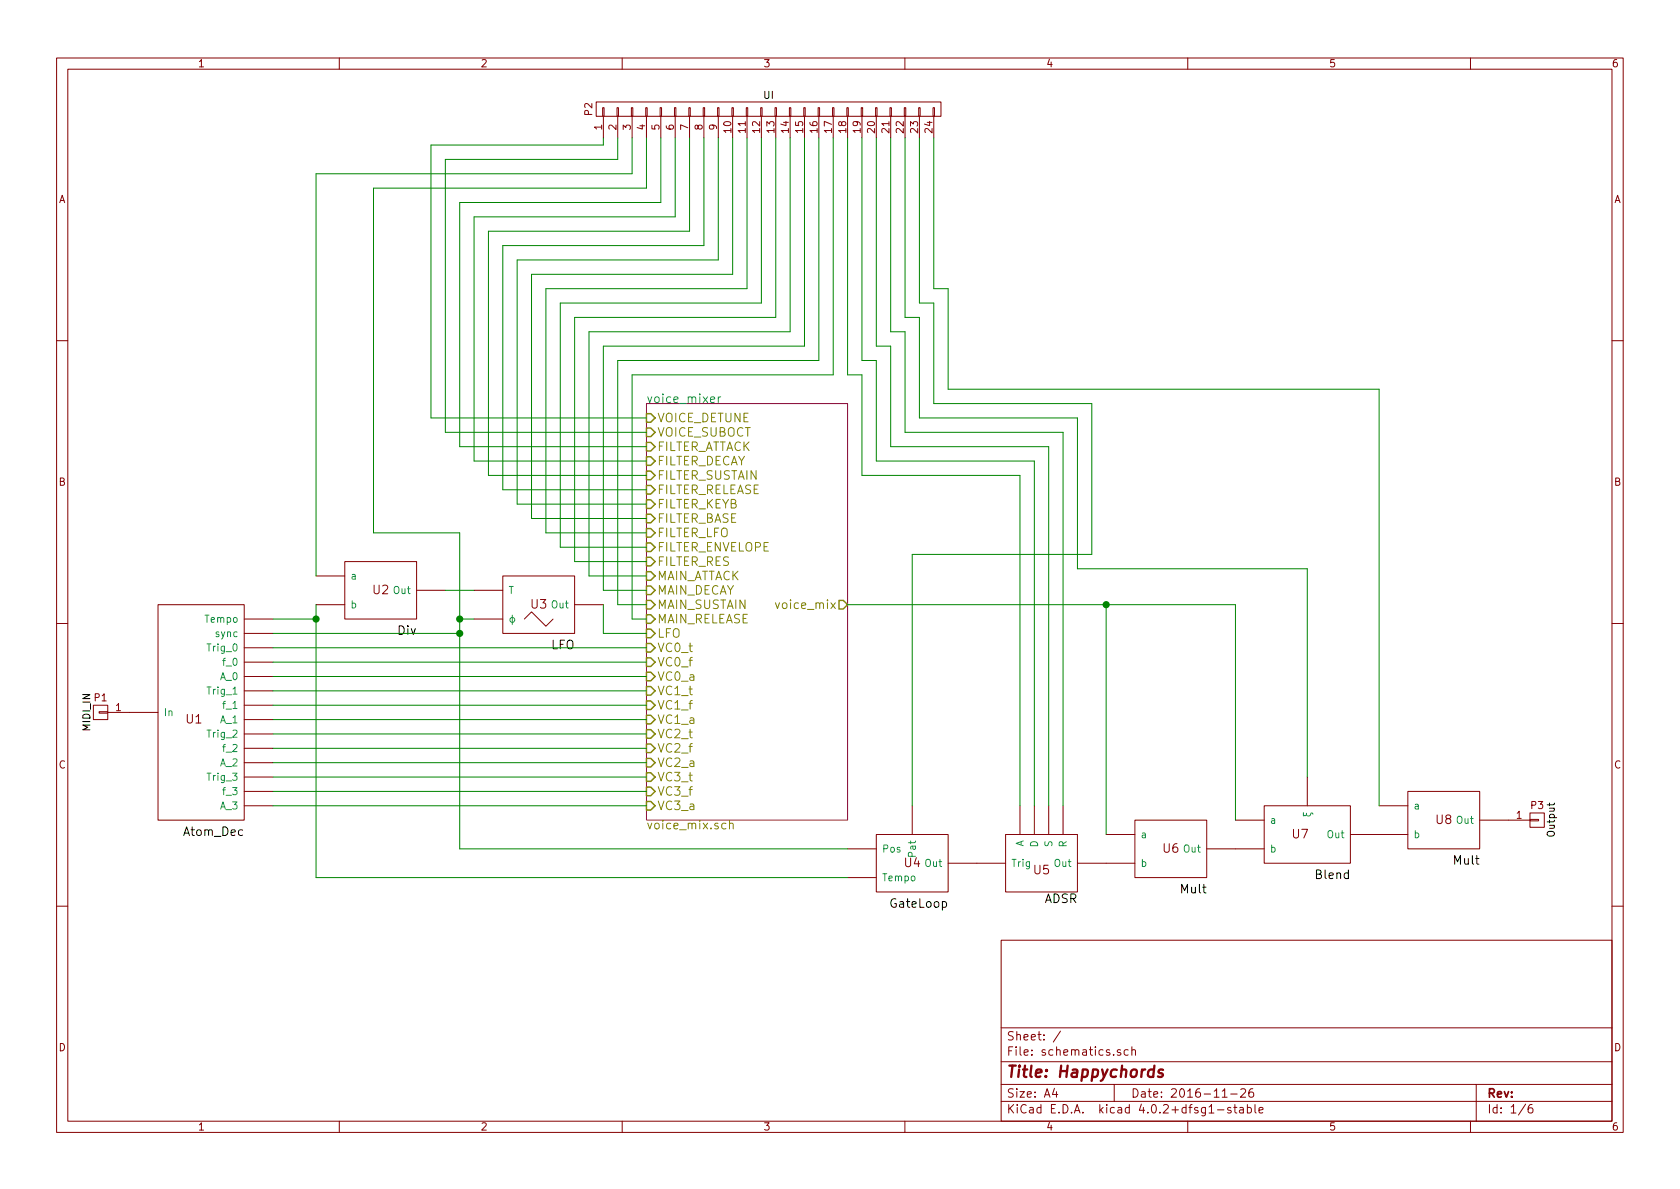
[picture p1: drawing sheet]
EESchema Schematic File Version 2
LIBS:power
LIBS:device
LIBS:transistors
LIBS:conn
LIBS:linear
LIBS:regul
LIBS:74xx
LIBS:cmos4000
LIBS:adc-dac
LIBS:memory
LIBS:xilinx
LIBS:microcontrollers
LIBS:dsp
LIBS:microchip
LIBS:analog_switches
LIBS:motorola
LIBS:texas
LIBS:intel
LIBS:audio
LIBS:interface
LIBS:digital-audio
LIBS:philips
LIBS:display
LIBS:cypress
LIBS:siliconi
LIBS:opto
LIBS:atmel
LIBS:contrib
LIBS:valves
LIBS:misc
LIBS:schematics-cache
EELAYER 25 0
EELAYER END
$Descr A4 11693 8268
encoding utf-8
Sheet 1 6
Title "Happychords"
Date "2016-11-26"
Rev ""
Comp ""
Comment1 ""
Comment2 ""
Comment3 ""
Comment4 ""
$EndDescr
$Sheet
S 4500 2800 1400 2900
U 584EE174
F0 "voice_mixer" 60
F1 "voice_mix.sch" 60
F2 "FILTER_ATTACK" I L 4500 3100 60 
F3 "FILTER_DECAY" I L 4500 3200 60 
F4 "FILTER_SUSTAIN" I L 4500 3300 60 
F5 "FILTER_RELEASE" I L 4500 3400 60 
F6 "FILTER_LFO" I L 4500 3700 60 
F7 "FILTER_ENVELOPE" I L 4500 3800 60 
F8 "FILTER_KEYB" I L 4500 3500 60 
F9 "VOICE_DETUNE" I L 4500 2900 60 
F10 "VOICE_SUBOCT" I L 4500 3000 60 
F11 "FILTER_BASE" I L 4500 3600 60 
F12 "FILTER_RES" I L 4500 3900 60 
F13 "MAIN_ATTACK" I L 4500 4000 60 
F14 "MAIN_DECAY" I L 4500 4100 60 
F15 "MAIN_SUSTAIN" I L 4500 4200 60 
F16 "MAIN_RELEASE" I L 4500 4300 60 
F17 "LFO" I L 4500 4400 60 
F18 "VC0_t" I L 4500 4500 60 
F19 "VC0_f" I L 4500 4600 60 
F20 "VC0_a" I L 4500 4700 60 
F21 "VC1_t" I L 4500 4800 60 
F22 "VC1_f" I L 4500 4900 60 
F23 "VC1_a" I L 4500 5000 60 
F24 "VC2_t" I L 4500 5100 60 
F25 "VC2_f" I L 4500 5200 60 
F26 "VC2_a" I L 4500 5300 60 
F27 "VC3_t" I L 4500 5400 60 
F28 "VC3_f" I L 4500 5500 60 
F29 "VC3_a" I L 4500 5600 60 
F30 "voice_mix" O R 5900 4200 60 
$EndSheet
$Comp
L Mult U6
U 1 1
P 8150 5900
F 0 "U6" H 8150 5900 60  0000 C CNN
F 1 "Mult" H 8400 5650 60  0000 R TNN
F 2 "" H 8400 5650 60  0000 C CNN
F 3 "" H 8400 5650 60  0000 C CNN
	1    8150 5900
	1    0    0    -1  
$EndComp
$Comp
L LFO U3
U 1 1
P 3750 4200
F 0 "U3" H 3750 4200 60  0000 C CNN
F 1 "LFO" H 4000 3950 60  0000 R TNN
F 2 "" H 3750 4100 60  0000 C CNN
F 3 "" H 3750 4100 60  0000 C CNN
	1    3750 4200
	1    0    0    -1  
$EndComp
$Comp
L Atom_Dec U1
U 1 1
P 1350 4600
F 0 "U1" H 1350 4200 60  0000 C CNN
F 1 "Atom_Dec" H 1700 3450 60  0000 R TNN
F 2 "" H 1350 4500 60  0000 C CNN
F 3 "" H 1350 4500 60  0000 C CNN
	1    1350 4600
	1    0    0    -1  
$EndComp
$Comp
L ADSR U5
U 1 1
P 7250 6000
F 0 "U5" H 7250 5950 60  0000 C CNN
F 1 "ADSR" H 7500 5750 60  0000 R CNN
F 2 "" H 7250 5850 60  0000 C CNN
F 3 "" H 7250 5850 60  0000 C CNN
	1    7250 6000
	1    0    0    -1  
$EndComp
$Comp
L Div U2
U 1 1
P 2650 4100
F 0 "U2" H 2650 4100 60  0000 C CNN
F 1 "Div" H 2900 3850 60  0000 R TNN
F 2 "" H 2900 3850 60  0000 C CNN
F 3 "" H 2900 3850 60  0000 C CNN
	1    2650 4100
	1    0    0    -1  
$EndComp
$Comp
L GateLoop U4
U 1 1
P 6350 6000
F 0 "U4" H 6350 6000 60  0000 C CNN
F 1 "GateLoop" H 6600 5750 60  0000 R TNN
F 2 "" H 6600 5750 60  0000 C CNN
F 3 "" H 6600 5750 60  0000 C CNN
	1    6350 6000
	1    0    0    -1  
$EndComp
$Comp
L Blend U7
U 1 1
P 9100 5800
F 0 "U7" H 9050 5800 60  0000 C CNN
F 1 "Blend" H 9400 5550 60  0000 R TNN
F 2 "" H 9300 5550 60  0000 C CNN
F 3 "" H 9300 5550 60  0000 C CNN
	1    9100 5800
	1    0    0    -1  
$EndComp
$Comp
L Mult U8
U 1 1
P 10050 5700
F 0 "U8" H 10050 5700 60  0000 C CNN
F 1 "Mult" H 10300 5450 60  0000 R TNN
F 2 "" H 10300 5450 60  0000 C CNN
F 3 "" H 10300 5450 60  0000 C CNN
	1    10050 5700
	1    0    0    -1  
$EndComp
$Comp
L CONN_01X24 P2
U 1 1
P 5350 750
F 0 "P2" H 5350 2000 50  0000 C CNN
F 1 "UI" V 5450 750 50  0000 C CNN
F 2 "" H 5350 750 50  0000 C CNN
F 3 "" H 5350 750 50  0000 C CNN
	1    5350 750 
	0    -1   -1   0   
$EndComp
$Comp
L CONN_01X01 P3
U 1 1
P 10700 5700
F 0 "P3" H 10700 5800 50  0000 C CNN
F 1 "Output" V 10800 5700 50  0000 C CNN
F 2 "" H 10700 5700 50  0000 C CNN
F 3 "" H 10700 5700 50  0000 C CNN
	1    10700 5700
	1    0    0    -1  
$EndComp
$Comp
L CONN_01X01 P1
U 1 1
P 700 4950
F 0 "P1" H 700 5050 50  0000 C CNN
F 1 "MIDI_IN" V 800 4950 50  0000 C CNN
F 2 "" H 700 4950 50  0000 C CNN
F 3 "" H 700 4950 50  0000 C CNN
	1    700  4950
	-1   0    0    -1  
$EndComp
Wire Wire Line
	5900 4200 8600 4200
Wire Wire Line
	4500 4300 4400 4300
Wire Wire Line
	4400 4300 4400 2600
Wire Wire Line
	4300 4200 4500 4200
Wire Wire Line
	4300 2500 4300 4200
Wire Wire Line
	4200 4100 4500 4100
Wire Wire Line
	4200 2400 4200 4100
Wire Wire Line
	4100 4000 4500 4000
Wire Wire Line
	4100 2300 4100 4000
Wire Wire Line
	4000 3900 4500 3900
Wire Wire Line
	4000 2200 4000 3900
Wire Wire Line
	3900 3800 4500 3800
Wire Wire Line
	3900 2100 3900 3800
Wire Wire Line
	3800 3700 4500 3700
Wire Wire Line
	3800 2000 3800 3700
Wire Wire Line
	3700 3600 4500 3600
Wire Wire Line
	3700 1900 3700 3600
Wire Wire Line
	3600 3500 4500 3500
Wire Wire Line
	3600 1800 3600 3500
Wire Wire Line
	3500 3400 4500 3400
Wire Wire Line
	3500 1700 3500 3400
Wire Wire Line
	3400 3300 4500 3300
Wire Wire Line
	3400 1600 3400 3300
Wire Wire Line
	3300 3200 4500 3200
Wire Wire Line
	3300 1500 3300 3200
Wire Wire Line
	3200 3100 4500 3100
Wire Wire Line
	3200 1400 3200 3100
Wire Wire Line
	3100 3000 4500 3000
Wire Wire Line
	3100 1100 3100 3000
Wire Wire Line
	3000 2900 4500 2900
Wire Wire Line
	3000 1000 3000 2900
Wire Wire Line
	1900 4800 4500 4800
Wire Wire Line
	1900 4900 4500 4900
Wire Wire Line
	1900 5000 4500 5000
Wire Wire Line
	1900 5100 4500 5100
Wire Wire Line
	1900 5200 4500 5200
Wire Wire Line
	1900 5300 4500 5300
Wire Wire Line
	1900 5400 4500 5400
Wire Wire Line
	4200 4200 4200 4400
Wire Wire Line
	4200 4400 4500 4400
Wire Wire Line
	3200 4400 1900 4400
Wire Wire Line
	3200 3700 3200 5900
Wire Wire Line
	3200 5900 5900 5900
Wire Wire Line
	1900 4300 2200 4300
Wire Wire Line
	2200 1200 2200 4000
Wire Wire Line
	2600 3700 3200 3700
Wire Wire Line
	2600 1300 2600 3700
Wire Wire Line
	3200 4300 3300 4300
Wire Wire Line
	3100 4100 3300 4100
Wire Wire Line
	2200 4200 2200 6100
Connection ~ 3200 4400
Wire Wire Line
	2200 6100 5900 6100
Connection ~ 2200 4300
Connection ~ 3200 4300
Wire Wire Line
	7700 4200 7700 5800
Wire Wire Line
	7100 5600 7100 3300
Wire Wire Line
	7100 3300 6000 3300
Wire Wire Line
	6000 3300 6000 2600
Wire Wire Line
	6100 3200 7200 3200
Wire Wire Line
	6100 2500 6100 3200
Wire Wire Line
	7300 5600 7300 3100
Wire Wire Line
	7300 3100 6200 3100
Wire Wire Line
	6200 3100 6200 2400
Wire Wire Line
	7400 5600 7400 3000
Wire Wire Line
	7400 3000 6300 3000
Wire Wire Line
	6300 3000 6300 2300
Wire Wire Line
	8600 4200 8600 5700
Connection ~ 7700 4200
Wire Wire Line
	9600 2700 9600 5600
Wire Wire Line
	6600 2700 9600 2700
Wire Wire Line
	9100 5400 9100 3950
Wire Wire Line
	6350 5600 6350 3850
Wire Wire Line
	6350 3850 7600 3850
Wire Wire Line
	9100 3950 7500 3950
Wire Wire Line
	7500 3950 7500 2900
Wire Wire Line
	7500 2900 6400 2900
Wire Wire Line
	7200 3200 7200 5600
Wire Wire Line
	6400 2900 6400 2200
Wire Wire Line
	7600 3850 7600 2800
Wire Wire Line
	7600 2800 6500 2800
Wire Wire Line
	6600 2000 6600 2700
Wire Wire Line
	6500 2800 6500 2100
Wire Wire Line
	3000 1000 4200 1000
Wire Wire Line
	4200 1000 4200 950 
Wire Wire Line
	3100 1100 4300 1100
Wire Wire Line
	4300 1100 4300 950 
Wire Wire Line
	2200 1200 4400 1200
Wire Wire Line
	4400 1200 4400 950 
Wire Wire Line
	4500 1300 2600 1300
Wire Wire Line
	4500 950  4500 1300
Wire Wire Line
	3200 1400 4600 1400
Wire Wire Line
	4600 1400 4600 950 
Wire Wire Line
	3300 1500 4700 1500
Wire Wire Line
	4700 1500 4700 950 
Wire Wire Line
	4800 1600 3400 1600
Wire Wire Line
	4800 950  4800 1600
Wire Wire Line
	4900 950  4900 1700
Wire Wire Line
	4900 1700 3500 1700
Wire Wire Line
	3600 1800 5000 1800
Wire Wire Line
	5000 1800 5000 950 
Wire Wire Line
	3700 1900 5100 1900
Wire Wire Line
	5100 1900 5100 950 
Wire Wire Line
	3800 2000 5200 2000
Wire Wire Line
	5200 2000 5200 950 
Wire Wire Line
	3900 2100 5300 2100
Wire Wire Line
	5300 2100 5300 950 
Wire Wire Line
	4000 2200 5400 2200
Wire Wire Line
	5400 2200 5400 950 
Wire Wire Line
	4100 2300 5500 2300
Wire Wire Line
	5500 2300 5500 950 
Wire Wire Line
	4200 2400 5600 2400
Wire Wire Line
	5600 2400 5600 950 
Wire Wire Line
	4300 2500 5700 2500
Wire Wire Line
	5700 2500 5700 950 
Wire Wire Line
	4400 2600 5800 2600
Wire Wire Line
	5800 2600 5800 950 
Wire Wire Line
	6000 2600 5900 2600
Wire Wire Line
	5900 2600 5900 950 
Wire Wire Line
	6100 2500 6000 2500
Wire Wire Line
	6000 2500 6000 950 
Wire Wire Line
	6200 2400 6100 2400
Wire Wire Line
	6100 2400 6100 950 
Wire Wire Line
	6300 2300 6200 2300
Wire Wire Line
	6200 2300 6200 950 
Wire Wire Line
	6400 2200 6300 2200
Wire Wire Line
	6300 2200 6300 950 
Wire Wire Line
	6500 2100 6400 2100
Wire Wire Line
	6400 2100 6400 950 
Wire Wire Line
	6600 2000 6500 2000
Wire Wire Line
	6500 2000 6500 950 
Wire Wire Line
	1900 4500 4500 4500
Wire Wire Line
	4500 4600 1900 4600
Wire Wire Line
	1900 4700 4500 4700
Wire Wire Line
	4500 5500 1900 5500
Wire Wire Line
	1900 5600 4500 5600
$EndSCHEMATC
